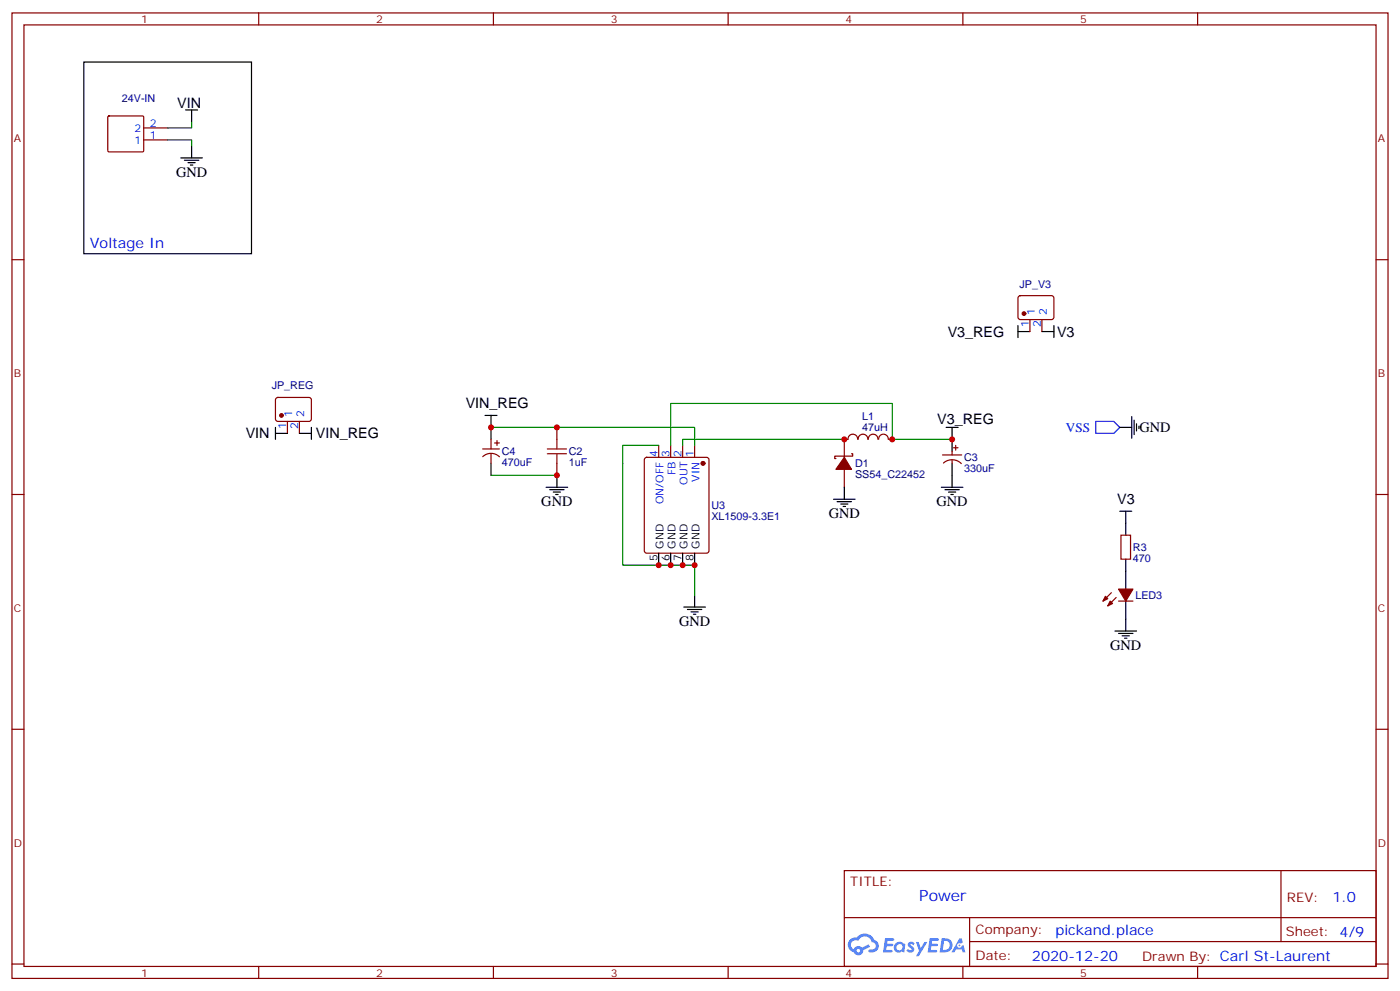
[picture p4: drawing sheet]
<svg xmlns="http://www.w3.org/2000/svg" width="412mm" height="292mm" viewBox="0 0 412 292" stroke-linecap="round" stroke-linejoin="round" font-family="sans-serif">
<g fill="none" stroke="#870000" stroke-width=".35">
<path d="M3.5 3.8h405.4v284.3h-405.4zM7.1 7.3h398.2v277.3h-398.2zM76.2 3.8v3.5M145.3 3.8v3.5M214.5 3.8v3.5M283.6 3.8v3.5M352.8 3.8v3.5M3.5 76.5h3.6M405.3 76.5h3.6M3.5 145.6h3.6M405.3 145.6h3.6M3.5 214.8h3.6"/>
<path d="M405.3 214.8h3.6M248.7 256.4h156.6v28.2h-156.6zM377.3 256.4v20.9M248.7 270.2h156.5M285.6 277.3h119.6M285.6 270.2v14.2M3.5 283.9h3.6M76.2 284.6v3.5M145.3 284.6v3.5M214.5 284.6v3.5M283.6 284.6v3.5M352.8 284.6v3.5"/>
<path d="M405.3 283.9h3.6"/>
</g>
<g fill="#5487ff">
<path d="M267.7 277.6a1.22 1.22 0 0 1 1.7 .2l-.4 .6a.47 .47 0 0 0-.3-.4 .47 .47 0 0 0-.5 .2l.1 .2a1.14 1.14 0 0 1 .8 1.8 1.14 1.14 0 0 1-1.9 0l-.2-.2 .5-.6 .7 .5a.29 .29 0 0 0 .3-.3 .29 .29 0 0 0-.2-.3 1.04 1.04 0 0 1-.6-1.7z"/>
<path d="M260.7 276.3h2.4l.3 .2-.2 .5-1.8 .1-.1 .8h1.5l.3 .4-.3 .4h-1.6l-.2 1.1h1.7l.2 .3-.2 .3-2.6 .1z"/>
<path d="M273.8 276.3h2.4l.3 .2-.1 .5-1.8 .1-.2 .8h1.6l.3 .4-.4 .4h-1.6l-.1 1.1h1.7l.2 .3-.2 .3-2.6 .1z"/>
<path d="M282.6 276.3h.7l.3 1.3-.6 .3a.69 .69 0 0 0-1 .3 .69 .69 0 0 0 .4 .9 .69 .69 0 0 0 .9-.6l.5-.2 .6 2.2h-.8l-.2-.9h-1.8l-.5 .9h-.8z"/>
<path d="M269.8 277.4h.8l.6 1.8 1.1-1.8h.9l-2.6 4.2h-.8l.9-1.5z"/>
<path d="M277.4 276.3l-.6 4.2h1.3a2.11 2.11 0 0 0 2.5-2.1 2.11 2.11 0 0 0-2.5-2.1zM278.1 277.1a1.39 1.39 0 0 1 1.7 1.4 1.39 1.39 0 0 1-1.8 1.3h-.3z"/>
<path d="M263.7 277.9a1.54 1.54 0 0 0-.1 2.2 1.54 1.54 0 0 0 2.2 .1l.6 .3 .3-2.3-.2-.3h-.4a1.49 1.49 0 0 0-2.4 0zM264 278.9a.94 .94 0 0 1 1.8 0 .94 .94 0 0 1-1.8 0z"/>
<path d="M250.4 276.7a2.18 2.18 0 0 0 1.1 3.7 1.44 1.44 0 0 0 1.6 .9 1.44 1.44 0 0 0 1.2-1.4l2-1.1-.5-.7-1.9 1a1.47 1.47 0 0 0-2.4 .4 1.39 1.39 0 0 1-.7-1.9 1.39 1.39 0 0 1 2-.5 2.12 2.12 0 0 1 2.2-1.3 2.12 2.12 0 0 1 1.9 1.7 1.14 1.14 0 0 1 1.1 1.4 1.14 1.14 0 0 1-1.7 .7 .43 .43 0 0 0-.5 .4 .43 .43 0 0 0 .4 .5 1.98 1.98 0 0 0 2.5-1.2 1.98 1.98 0 0 0-1.2-2.6 3.1 3.1 0 0 0-5.3-.6l-.9 .1zM252.3 280a.55 .55 0 0 1 1.1 0 .55 .55 0 0 1-1.1 0z"/>
<circle cx="282.6" cy="278.4" r=".26"/>
</g>
<g fill="#870000" stroke="#870000" stroke-width=".35">
<path d="M248.7 134.7l2.1 3.5h-4.6z"/>
<path d="M329.5 173.5h4.2l-2.1 3.5z"/>
<path d="M327 177l.7 .7-1.4 .7z"/>
<path d="M325.6 175.6l.7 .7-1.4 .7z"/>
<circle cx="207.1" cy="136.5" r=".53"/>
<circle cx="82.9" cy="122.3" r=".53"/>
<circle cx="301.6" cy="92.4" r=".53"/>
</g>
<g fill="none" stroke="#870000" stroke-width=".35">
<path d="M31.8 34.3l.3-.2 10.1 .1 .1 .3v10.1l-.3 .1h-10.1l-.2-.3zM42.3 37.7h7.1M42.3 41.2h7.1M300.1 87.3l.5-.2h9.4l.4 .7v5.9l-.7 .4h-9.4l-.4-.7v-5.6zM303.4 94.1v3.5M306.9 94.1v3.5M81.4 117.3l.4-.2h9.5l.4 .7v5.9l-.7 .4-9.4-.1-.5-.6v-5.6zM84.7 124.1v3.5M88.2 124.1v3.5M142.2 132.2h4.9M142.2 134.5a3.5 3.5 0 0 1 4.9 0M144.6 129.4v2.8"/>
<path d="M144.6 133.6v2.9M145.7 130.5h1.4M146.4 129.8v1.4M164 125.9v3.5M164 136.5v3.5M190 134.9l.5-.2h17.6l.7 .4v27.1l-.4 .7h-17.9l-.7-.4v-27.1zM194 131.2v3.5M197.6 131.2v3.5M201.1 131.2v3.5M204.6 131.2v3.5M248.7 138.2v5.3M250.8 133.6h.4v.7h-5.3v.7h.3"/>
<path d="M252.6 129.4a1.41 1.41 0 0 0-1.4-1.5 1.41 1.41 0 0 0-1.4 1.5h-1.1v5.3M252.8 129.4a1.41 1.41 0 0 1 1.4-1.5 1.41 1.41 0 0 1 1.4 1.5M255.8 129.4a1.41 1.41 0 0 1 1.4-1.5 1.41 1.41 0 0 1 1.4 1.5M258.8 129.4a1.41 1.41 0 0 1 1.4-1.5 1.41 1.41 0 0 1 1.4 1.5M261.8 129.4h1M277.6 134h5.7M277.9 136.4a3.8 3.8 0 0 1 5.3 .1M280.5 132.9v1.1M280.5 135.4v1.1M280.8 131.9h1.4M281.5 131.2v1.4M330.2 157.6h2.8v7.1h-2.8z"/>
<path d="M327.4 174.6l-2.5 2.4M328.8 176l-2.5 2.4M329.5 177h4.2"/>
</g>
<g fill="none" stroke="#000" stroke-width=".35">
<path d="M24.7 18.3h49.4v56.4h-49.4zM54.7 32.4h3.5M56.4 32.4v3.5M53.3 46.5h6.3M54.3 47.2h4.3M55.4 47.9h2.1M56.1 48.6h.7M56.4 43v3.5M299.9 97.6h3.5M299.9 95.9v3.5M306.9 97.6h3.5M310.4 95.9v3.5"/>
<path d="M81.1 127.6h3.6M81.1 125.9v3.5M88.2 127.6h3.5M91.7 125.9v3.5M142.9 122.3h3.5M144.6 122.3v7.1M144.6 136.5v3.5M164 140v3.5M278.7 125.9h3.5M280.5 125.9v7M280.5 136.5v7M329.8 125.9h3.6"/>
<path d="M333.4 122.7v6.3M334.1 123.8v4.2M334.8 124.8v2.1M335.5 125.5v.7M160.9 143.5h6.3M161.9 144.2h4.3M163 144.9h2.1M163.7 145.6h.7M245.5 147h6.4M246.6 147.7h4.2M247.6 148.4h2.2M248.4 149.2h.7"/>
<path d="M248.7 143.5v3.5M277.3 143.5h6.3M278.3 144.2h4.3M279.4 144.9h2.1M280.1 145.6h.7M329.8 150.6h3.6M331.6 150.6v7M194 162.9v3.5M197.6 162.9v3.5M201.1 162.9v3.5M201.4 178.8h6.4M202.5 179.5h4.2"/>
<path d="M204.6 162.9v3.5M204.6 175.3v3.5M331.6 164.7v8.8M331.6 177v8.8M203.6 180.2h2.1M204.3 180.9h.7M328.4 185.8h6.4M329.5 186.5h4.2M330.6 187.3h2.1M331.3 188h.7"/>
</g>
<path d="M161.2 133.6h5.7M161.2 132.2h5.7M164 129.4v2.8M164 133.6v2.9" fill="none" stroke="#a10000" stroke-width=".35"/>
<path d="M56.4 35.9v1.8h-7M49.4 41.2h7v1.8M144.6 125.9h60v5.3M144.6 140h19.4M194 131.2h-10.6v35.2h21.2v8.9M248.7 129.4h-47.6v1.8M280.5 129.4h-17.7v-10.6h-65.2v12.4" fill="none" stroke="#008700" stroke-width=".35"/>
<path d="M322.8 124.1h5.3l1.7 1.8-1.7 1.7h-5.3z" fill="none" stroke="#00f" stroke-width=".35"/>
<g fill="#c00">
<circle cx="197.6" cy="166.4" r=".88"/>
<circle cx="201.1" cy="166.4" r=".88"/>
<circle cx="204.6" cy="166.4" r=".88"/>
<circle cx="164" cy="125.9" r=".88"/>
<circle cx="164" cy="140" r=".88"/>
<circle cx="194" cy="166.4" r=".88"/>
<circle cx="144.6" cy="125.9" r=".88"/>
<circle cx="280.5" cy="129.4" r=".88"/>
<circle cx="262.8" cy="129.4" r=".88"/>
<circle cx="248.7" cy="129.4" r=".88"/>
</g>
<text font-size="4.6" fill="#00f" x="270.8" y="265.4">Power</text>
<g font-size="4.2">
<text x="52.2" y="31.7">VIN</text>
<text x="51.9" y="52.1">GND</text>
<text x="279.2" y="99.1">V3_REG</text>
<text x="311.4" y="99.1">V3</text>
<text x="137.2" y="120.3">VIN_REG</text>
<text x="276.1" y="124.8">V3_REG</text>
<text x="72.4" y="129.1">VIN</text>
<text x="93.1" y="129.1">VIN_REG</text>
<text x="335.7" y="127.3">GND</text>
<text x="159.5" y="149.2">GND</text>
<text x="275.9" y="149.2">GND</text>
<text x="329.1" y="148.6">V3</text>
<text x="244.1" y="152.7">GND</text>
<text x="200" y="184.4">GND</text>
<text x="327" y="191.5">GND</text>
</g>
<g font-size="4.2" fill="#00f">
<text x="26.5" y="73">Voltage In</text>
<text x="392.5" y="265.7">1.0</text>
<text x="310.9" y="275.2">pickand.place</text>
<text x="304" y="283">2020-12-20</text>
</g>
<text font-size="3.9" fill="#00f" x="314" y="127.1">VSS</text>
<g font-size="3.9" fill="#800">
<text x="250.5" y="261">TITLE:</text>
<text x="379.1" y="265.7">REV:</text>
<text x="287.4" y="275.2">Company:</text>
<text x="378.7" y="275.8">Sheet: 4/9</text>
<text x="287.4" y="282.9">Date:</text>
<text x="336.4" y="282.9">Drawn By: Carl St-Laurent</text>
</g>
<g font-size="3.2" fill="#800">
<text x="41.6" y="6.8">1</text>
<text x="110.8" y="6.8">2</text>
<text x="179.9" y="6.8">3</text>
<text x="249.1" y="6.8">4</text>
<text x="318.2" y="6.8">5</text>
<text x="4.1" y="41.9">A</text>
<text x="405.9" y="41.9">A</text>
<text x="4.1" y="111.1">B</text>
<text x="405.9" y="111.1">B</text>
<text x="4.1" y="180.2">C</text>
<text x="405.9" y="180.2">C</text>
<text x="4.1" y="249.3">D</text>
<text x="405.9" y="249.3">D</text>
<text x="41.6" y="287.6">1</text>
<text x="110.8" y="287.6">2</text>
<text x="179.9" y="287.6">3</text>
<text x="249.1" y="287.6">4</text>
<text x="318.2" y="287.6">5</text>
</g>
<g font-size="3.2" fill="#000080">
<text x="35.9" y="29.9">24V-IN</text>
<text x="300.3" y="84.7">JP_V3</text>
<text x="80" y="114.6">JP_REG</text>
<text x="253.9" y="123.6">L1</text>
<text x="253.9" y="126.8">47uH</text>
<text x="147.8" y="137.2">470uF</text>
<text x="147.8" y="134.1">C4</text>
<text x="167.6" y="137.2">1uF</text>
<text x="167.6" y="134.1">C2</text>
<text x="251.9" y="137.6">D1</text>
<text x="284" y="135.9">C3</text>
<text x="251.9" y="140.8">SS54_C22452</text>
<text x="284" y="139">330uF</text>
<text x="209.6" y="150">U3</text>
<text x="209.5" y="153.1">XL1509-3.3E1</text>
<text x="333.7" y="165.5">470</text>
<text x="333.7" y="162.3">R3</text>
<text x="334.4" y="176.4">LED3</text>
</g>
<g font-size="3.2" fill="#00f">
<text x="39.6" y="38.7">2</text>
<text x="44.1" y="40.9">1</text>
<text x="44.1" y="37.3">2</text>
<text x="39.6" y="42.3">1</text>
<text x="304.8" y="92.8" transform="rotate(-90 304.8 92.8)">1</text>
<text x="308.3" y="92.8" transform="rotate(-90 308.3 92.8)">2</text>
<text x="303" y="96.3" transform="rotate(-90 303 96.3)">1</text>
<text x="306.6" y="96.3" transform="rotate(-90 306.6 96.3)">2</text>
<text x="86.1" y="122.8" transform="rotate(-90 86.1 122.8)">1</text>
<text x="89.6" y="122.8" transform="rotate(-90 89.6 122.8)">2</text>
<text x="84.3" y="126.3" transform="rotate(-90 84.3 126.3)">1</text>
<text x="87.8" y="126.3" transform="rotate(-90 87.8 126.3)">2</text>
<text x="193.7" y="134.5" transform="rotate(-90 193.7 134.5)">4</text>
<text x="197.2" y="134.5" transform="rotate(-90 197.2 134.5)">3</text>
<text x="200.7" y="134.5" transform="rotate(-90 200.7 134.5)">2</text>
<text x="204.3" y="134.5" transform="rotate(-90 204.3 134.5)">1</text>
<text x="199" y="140" transform="rotate(-90 199 140)">FB</text>
<text x="202.5" y="142.8" transform="rotate(-90 202.5 142.8)">OUT</text>
<text x="206" y="141.9" transform="rotate(-90 206 141.9)">VIN</text>
<text x="195.4" y="148.5" transform="rotate(-90 195.4 148.5)">ON/OFF</text>
</g>
<g font-size="3.2">
<text x="195.4" y="161.6" transform="rotate(-90 195.4 161.6)">GND</text>
<text x="199" y="161.6" transform="rotate(-90 199 161.6)">GND</text>
<text x="202.5" y="161.6" transform="rotate(-90 202.5 161.6)">GND</text>
<text x="206" y="161.6" transform="rotate(-90 206 161.6)">GND</text>
<text x="193.7" y="165.1" transform="rotate(-90 193.7 165.1)">5</text>
<text x="197.2" y="165.1" transform="rotate(-90 197.2 165.1)">6</text>
<text x="200.7" y="165.1" transform="rotate(-90 200.7 165.1)">7</text>
<text x="204.3" y="165.1" transform="rotate(-90 204.3 165.1)">8</text>
</g>
</svg>
